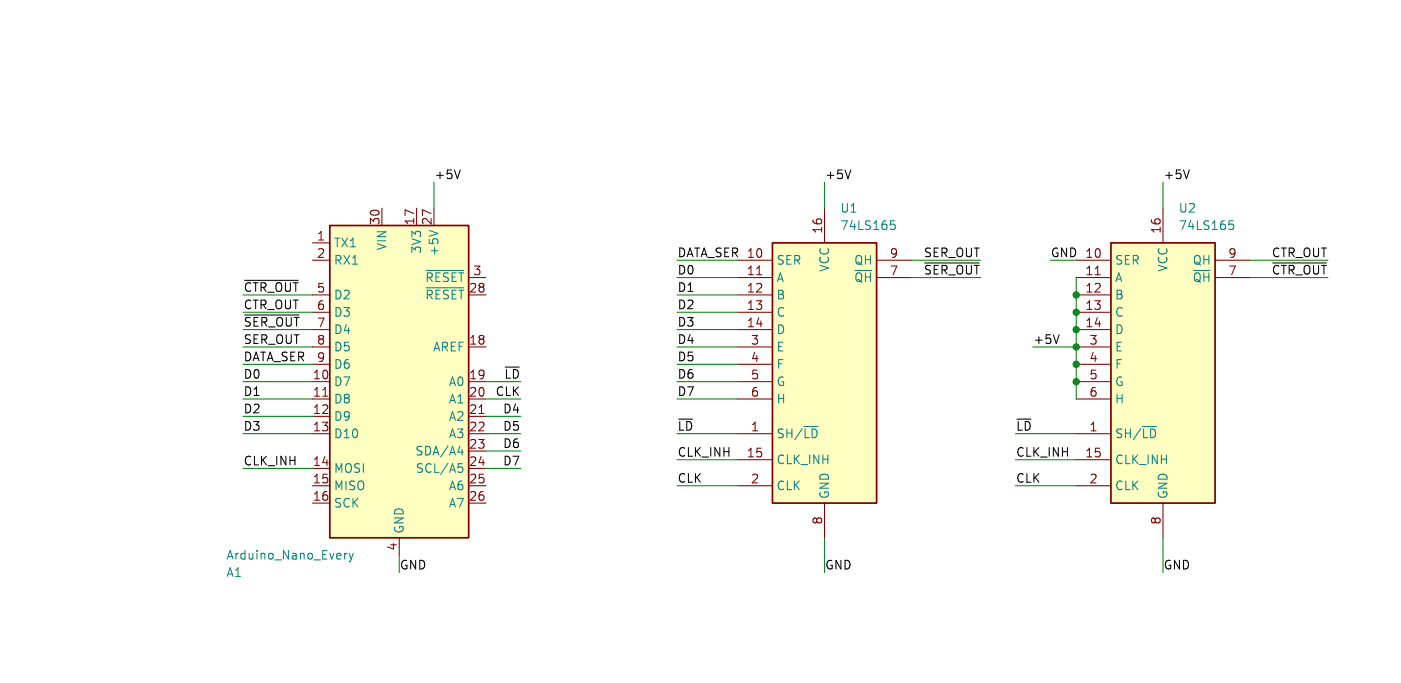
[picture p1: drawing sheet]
<svg xmlns="http://www.w3.org/2000/svg" width="205mm" height="100mm" viewBox="0 0 205 100" stroke-linecap="round" stroke-linejoin="round" font-family="sans-serif">
<path d="M0 0h205v100h-205z" fill="#fff" stroke="#fff" stroke-width=".15"/>
<g fill="#ffffc2" stroke="#ffffc2" stroke-width=".15">
<path d="M162.6 35.6h15.2v38.1h-15.2z"/>
<path d="M48.3 33h20.3v45.7h-20.3z"/>
<path d="M113 35.6h15.3v38.1h-15.3z"/>
</g>
<path d="M48.3 33h20.3v45.7h-20.3zM113 35.6h15.3v38.1h-15.3zM162.6 35.6h15.2v38.1h-15.2z" fill="none" stroke="#840000" stroke-width=".25"/>
<g fill="none" stroke="#840000" stroke-width=".15">
<path d="M45.7 38.1h2.6M45.7 35.6h2.6M55.9 30.5v2.5M61 30.5v2.5M63.5 30.5v2.5M107.9 38.1h5.1M120.6 30.5v5.1M128.3 38.1h5M157.5 38.1h5.1M170.2 30.5v5.1M177.8 38.1h5.1M45.7 43.2h2.6"/>
<path d="M45.7 45.7h2.6M45.7 48.3h2.6M45.7 50.8h2.6M45.7 53.3h2.6M45.7 55.9h2.6M45.7 58.4h2.6M47.2 58h.8M68.6 40.6h2.5M68.6 43.2h2.5M68.6 50.8h2.5M68.6 55.9h2.5M68.6 58.4h2.5"/>
<path d="M107.9 40.6h5.1M107.9 43.2h5.1M107.9 45.7h5.1M107.9 48.3h5.1M107.9 50.8h5.1M107.9 53.3h5.1M107.9 55.9h5.1M107.9 58.4h5.1M110.7 40.2h.8M128.3 40.6h5M157.5 40.6h5.1M157.5 43.2h5.1"/>
<path d="M157.5 45.7h5.1M157.5 48.3h5.1M157.5 50.8h5.1M157.5 53.3h5.1M157.5 55.9h5.1M157.5 58.4h5.1M160.3 40.2h.7M177.8 40.6h5.1M45.7 63.5h2.6M45.7 71.1h2.6M45.7 61h2.6M45.7 68.6h2.6"/>
<path d="M45.7 73.7h2.6M58.4 78.7v2.6M68.6 63.5h2.5M68.6 71.1h2.5M68.6 61h2.5M68.6 68.6h2.5M68.6 73.7h2.5M68.6 66h2.5M70.1 60.5h.7M107.9 63.5h5.1M107.9 67.3h5.1M107.9 71.1h5.1"/>
<path d="M120.6 73.7v5M157.5 63.5h5.1M157.5 67.3h5.1M157.5 71.1h5.1M170.2 73.7v5"/>
</g>
<g fill="none" stroke="#008484" stroke-width=".15">
<path d="M62.4 39.6h5.4M62.8 33.7l1.3 .5M130.3 32.3h.6M130.5 32.8h.3l.2 .3v.3l-.1 .1-.4 .1M179.9 32.3h.6M180 32.8h.3l.2 .3v.3l-.1 .1-.4 .1M62.4 42.1h5.4M67 66.2h.8M67.1 67.9h.6M67.2 68.4h.3l.2 .2v.3l-.1 .2-.4 .1M67.6 65.8v.8M50.8 81l-.3 .1-.1 .2"/>
<path d="M51.1 81l.3 .9M51.4 81.9l-.1 .3-.2 .1M51.7 81l-.3 .9"/>
</g>
<path d="M67.3 24.9l-.4 1.3M124.5 24.9l-.4 1.3M135.3 38.5h8M174 24.9l-.4 1.3M186.2 38.5h7.9M35.8 46.1h8M35.8 41h7.8M155 49l-.4 1.3" fill="none" stroke="#000" stroke-width=".15"/>
<g fill="none" stroke="#008400" stroke-width=".15">
<path d="M63.5 26.7v3.8M99.1 38.1h8.8M120.6 26.7v3.8M133.3 38.1h10.2M153.7 38.1h3.8M170.2 26.7v3.8M182.9 38.1h11.4M35.6 45.7h10.1M35.6 55.9h10.1M35.6 58.4h10.1M35.6 50.8h10.1M35.6 53.3h10.1"/>
<path d="M35.6 48.3h10.1M35.6 43.2h10.1M71.1 55.9h5.1M71.1 58.4h5.1M99.1 45.7h8.8M99.1 40.6h8.8M99.1 55.9h8.8M99.1 58.4h8.8M99.1 50.8h8.8M99.1 53.3h8.8M99.1 48.3h8.8M99.1 43.2h8.8"/>
<path d="M133.3 40.6h10.2M151.1 50.8h6.4M157.5 40.6v17.8M182.9 40.6h11.4M35.6 61h10.1M35.6 68.6h10.1M35.6 63.5h10.1M71.1 61h5.1M71.1 68.6h5.1M71.1 63.5h5.1M71.1 66h5.1M99.1 63.5h8.8"/>
<path d="M99.1 71.1h8.8M99.1 67.3h8.8M120.6 78.7v5.1M148.6 63.5h8.9M148.6 71.1h8.9M148.6 67.3h8.9M170.2 78.7v5.1M58.4 81.3v2.5"/>
</g>
<g fill="#008400" stroke="#008400" stroke-width=".15">
<circle cx="157.5" cy="53.3" r=".46"/>
<circle cx="157.5" cy="50.8" r=".46"/>
<circle cx="157.5" cy="48.3" r=".46"/>
<circle cx="157.5" cy="45.7" r=".46"/>
<circle cx="157.5" cy="43.2" r=".46"/>
<circle cx="157.5" cy="55.9" r=".46"/>
</g>
<g font-size="1.8">
<text x="63.5" y="26.3">+5V</text>
<text x="120.6" y="26.3">+5V</text>
<text x="170.2" y="26.3">+5V</text>
<text x="99.1" y="37.8">DATA_SER 10</text>
<text x="99.1" y="40.3">D0</text>
<text x="135.1" y="40.3">~{SER_OUT}</text>
<text x="135.1" y="37.8">SER_OUT</text>
<text x="153.7" y="37.8">GND 10</text>
<text x="186" y="37.8">CTR_OUT</text>
<text x="186" y="40.3">~{CTR_OUT}</text>
<text x="35.6" y="47.9">~{SER_OUT}7</text>
<text x="35.6" y="45.4">CTR_OUT</text>
<text x="35.6" y="42.8">~{CTR_OUT}5</text>
<text x="99.1" y="42.8">D1</text>
<text x="99.1" y="45.4">D2</text>
<text x="99.1" y="47.9">D3</text>
<text x="35.6" y="50.5">SER_OUT</text>
<text x="35.6" y="53">DATA_SER</text>
<text x="99.1" y="50.5">D4</text>
<text x="99.1" y="53">D5</text>
<text x="151.1" y="50.5">+5V</text>
<text x="35.6" y="58.1">D1</text>
<text x="35.6" y="55.5">D0</text>
<text x="72.4" y="58.1">CLK</text>
<text x="73.7" y="55.5">~{LD}</text>
<text x="99.1" y="58.1">D7</text>
<text x="99.1" y="55.5">D6</text>
<text x="35.6" y="60.6">D2</text>
<text x="35.6" y="63.2">D3</text>
<text x="73.5" y="65.7">D6</text>
<text x="73.5" y="63.2">D5</text>
<text x="73.5" y="60.6">D4</text>
<text x="99.1" y="63.2">~{LD}</text>
<text x="148.6" y="63.2">~{LD}</text>
<text x="35.6" y="68.2">CLK_INH</text>
<text x="73.5" y="68.2">D7</text>
<text x="99.1" y="67">CLK_INH</text>
<text x="99.1" y="70.8">CLK</text>
<text x="148.6" y="70.8">CLK</text>
<text x="148.6" y="67">CLK_INH</text>
<text x="58.4" y="83.5">GND</text>
<text x="120.6" y="83.5">GND</text>
<text x="170.2" y="83.5">GND</text>
</g>
<g font-size="1.8" fill="#840000">
<text x="46.3" y="35.3">1</text>
<text x="55.6" y="33.1" transform="rotate(-90 55.6 33.1)">30</text>
<text x="60.7" y="33.1" transform="rotate(-90 60.7 33.1)">17</text>
<text x="63.2" y="33.1" transform="rotate(-90 63.2 33.1)">27</text>
<text x="120.4" y="34.3" transform="rotate(-90 120.4 34.3)">16</text>
<text x="169.9" y="34.3" transform="rotate(-90 169.9 34.3)">16</text>
<text x="46.3" y="37.8">2</text>
<text x="69.1" y="40.4">3</text>
<text x="109.2" y="40.4">11</text>
<text x="130.1" y="40.4">7</text>
<text x="130.1" y="37.8">9</text>
<text x="158.7" y="40.4">11</text>
<text x="179.6" y="40.4">7</text>
<text x="179.6" y="37.8">9</text>
<text x="46.3" y="45.5">6</text>
<text x="68.5" y="42.9">28</text>
<text x="109.2" y="42.9">12</text>
<text x="109.2" y="45.5">13</text>
<text x="158.7" y="42.9">12</text>
<text x="158.7" y="45.5">13</text>
<text x="46.3" y="50.5">8</text>
<text x="46.3" y="53.1">9</text>
<text x="68.5" y="50.5">18</text>
<text x="109.2" y="48">14</text>
<text x="109.8" y="50.5">3</text>
<text x="109.8" y="53.1">4</text>
<text x="158.7" y="48">14</text>
<text x="159.3" y="50.5">3</text>
<text x="159.3" y="53.1">4</text>
<text x="45.7" y="55.6">10</text>
<text x="45.7" y="58.2">11</text>
<text x="68.5" y="55.6">19</text>
<text x="68.5" y="58.2">20</text>
<text x="109.8" y="55.6">5</text>
<text x="109.8" y="58.2">6</text>
<text x="159.3" y="55.6">5</text>
<text x="159.3" y="58.2">6</text>
<text x="45.7" y="60.7">12</text>
<text x="45.7" y="63.2">13</text>
<text x="68.5" y="60.7">21</text>
<text x="68.5" y="63.2">22</text>
<text x="68.5" y="65.8">23</text>
<text x="109.8" y="63.2">1</text>
<text x="159.3" y="63.2">1</text>
<text x="45.7" y="68.3">14</text>
<text x="45.7" y="70.9">15</text>
<text x="68.5" y="68.3">24</text>
<text x="68.5" y="70.9">25</text>
<text x="109.2" y="67.1">15</text>
<text x="109.8" y="70.9">2</text>
<text x="158.7" y="67.1">15</text>
<text x="159.3" y="70.9">2</text>
<text x="45.7" y="73.4">16</text>
<text x="68.5" y="73.4">26</text>
<text x="120.4" y="76.9" transform="rotate(-90 120.4 76.9)">8</text>
<text x="169.9" y="76.9" transform="rotate(-90 169.9 76.9)">8</text>
<text x="58.2" y="80.7" transform="rotate(-90 58.2 80.7)">4</text>
</g>
<g font-size="1.8" fill="#008484">
<text x="122.9" y="31.3">U1</text>
<text x="122.9" y="33.9">74LS165</text>
<text x="172.4" y="31.3">U2</text>
<text x="172.4" y="33.9">74LS165</text>
<text x="48.8" y="36.4">TX1</text>
<text x="48.8" y="39">RX1</text>
<text x="56.7" y="36.8" transform="rotate(-90 56.7 36.8)">VIN</text>
<text x="61.8" y="37.2" transform="rotate(-90 61.8 37.2)">3V3</text>
<text x="62.1" y="41.5">~{RESET}</text>
<text x="64.4" y="37.6" transform="rotate(-90 64.4 37.6)">+5V</text>
<text x="113.5" y="39">SER</text>
<text x="113.5" y="41.5">A</text>
<text x="121.5" y="39.9" transform="rotate(-90 121.5 39.9)">VCC</text>
<text x="124.9" y="41.5">~{QH}</text>
<text x="124.9" y="39">QH</text>
<text x="163.1" y="39">SER</text>
<text x="163.1" y="41.5">A</text>
<text x="171" y="39.9" transform="rotate(-90 171 39.9)">VCC</text>
<text x="174.4" y="41.5">~{QH}</text>
<text x="174.4" y="39">QH</text>
<text x="48.8" y="44">D2</text>
<text x="48.8" y="46.6">D3</text>
<text x="62.1" y="44">~{RESET}</text>
<text x="113.5" y="44">B</text>
<text x="113.5" y="46.6">C</text>
<text x="163.1" y="44">B</text>
<text x="163.1" y="46.6">C</text>
<text x="48.8" y="49.1">D4</text>
<text x="48.8" y="51.7">D5</text>
<text x="63.3" y="51.7">AREF</text>
<text x="113.5" y="49.1">D</text>
<text x="113.5" y="51.7">E</text>
<text x="163.1" y="49.1">D</text>
<text x="163.1" y="51.7">E</text>
<text x="48.8" y="56.7">D7</text>
<text x="48.8" y="59.3">D8</text>
<text x="48.8" y="54.2">D6</text>
<text x="65.6" y="56.7">A0</text>
<text x="65.6" y="59.3">A1</text>
<text x="113.5" y="54.2">F</text>
<text x="113.5" y="56.7">G</text>
<text x="113.5" y="59.3">H</text>
<text x="163.1" y="54.2">F</text>
<text x="163.1" y="56.7">G</text>
<text x="163.1" y="59.3">H</text>
<text x="48.8" y="61.8">D9</text>
<text x="48.8" y="64.4">D10</text>
<text x="65.6" y="61.8">A2</text>
<text x="65.6" y="64.4">A3</text>
<text x="113.5" y="64.4">SH/~{LD}</text>
<text x="163.1" y="64.4">SH/~{LD}</text>
<text x="48.8" y="69.4">MOSI</text>
<text x="48.8" y="72">MISO</text>
<text x="60.7" y="66.9">SDA/A4</text>
<text x="60.7" y="69.4">SCL/A5</text>
<text x="65.6" y="72">A6</text>
<text x="113.5" y="68.2">CLK_INH</text>
<text x="113.5" y="72">CLK</text>
<text x="163.1" y="68.2">CLK_INH</text>
<text x="163.1" y="72">CLK</text>
<text x="48.8" y="74.5">SCK</text>
<text x="65.6" y="74.5">A7</text>
<text x="121.5" y="73.2" transform="rotate(-90 121.5 73.2)">GND</text>
<text x="171" y="73.2" transform="rotate(-90 171 73.2)">GND</text>
<text x="33" y="82.1">Arduino_Nano_Every</text>
<text x="59.3" y="78.2" transform="rotate(-90 59.3 78.2)">GND</text>
<text x="33" y="84.7">A1</text>
</g>
</svg>
